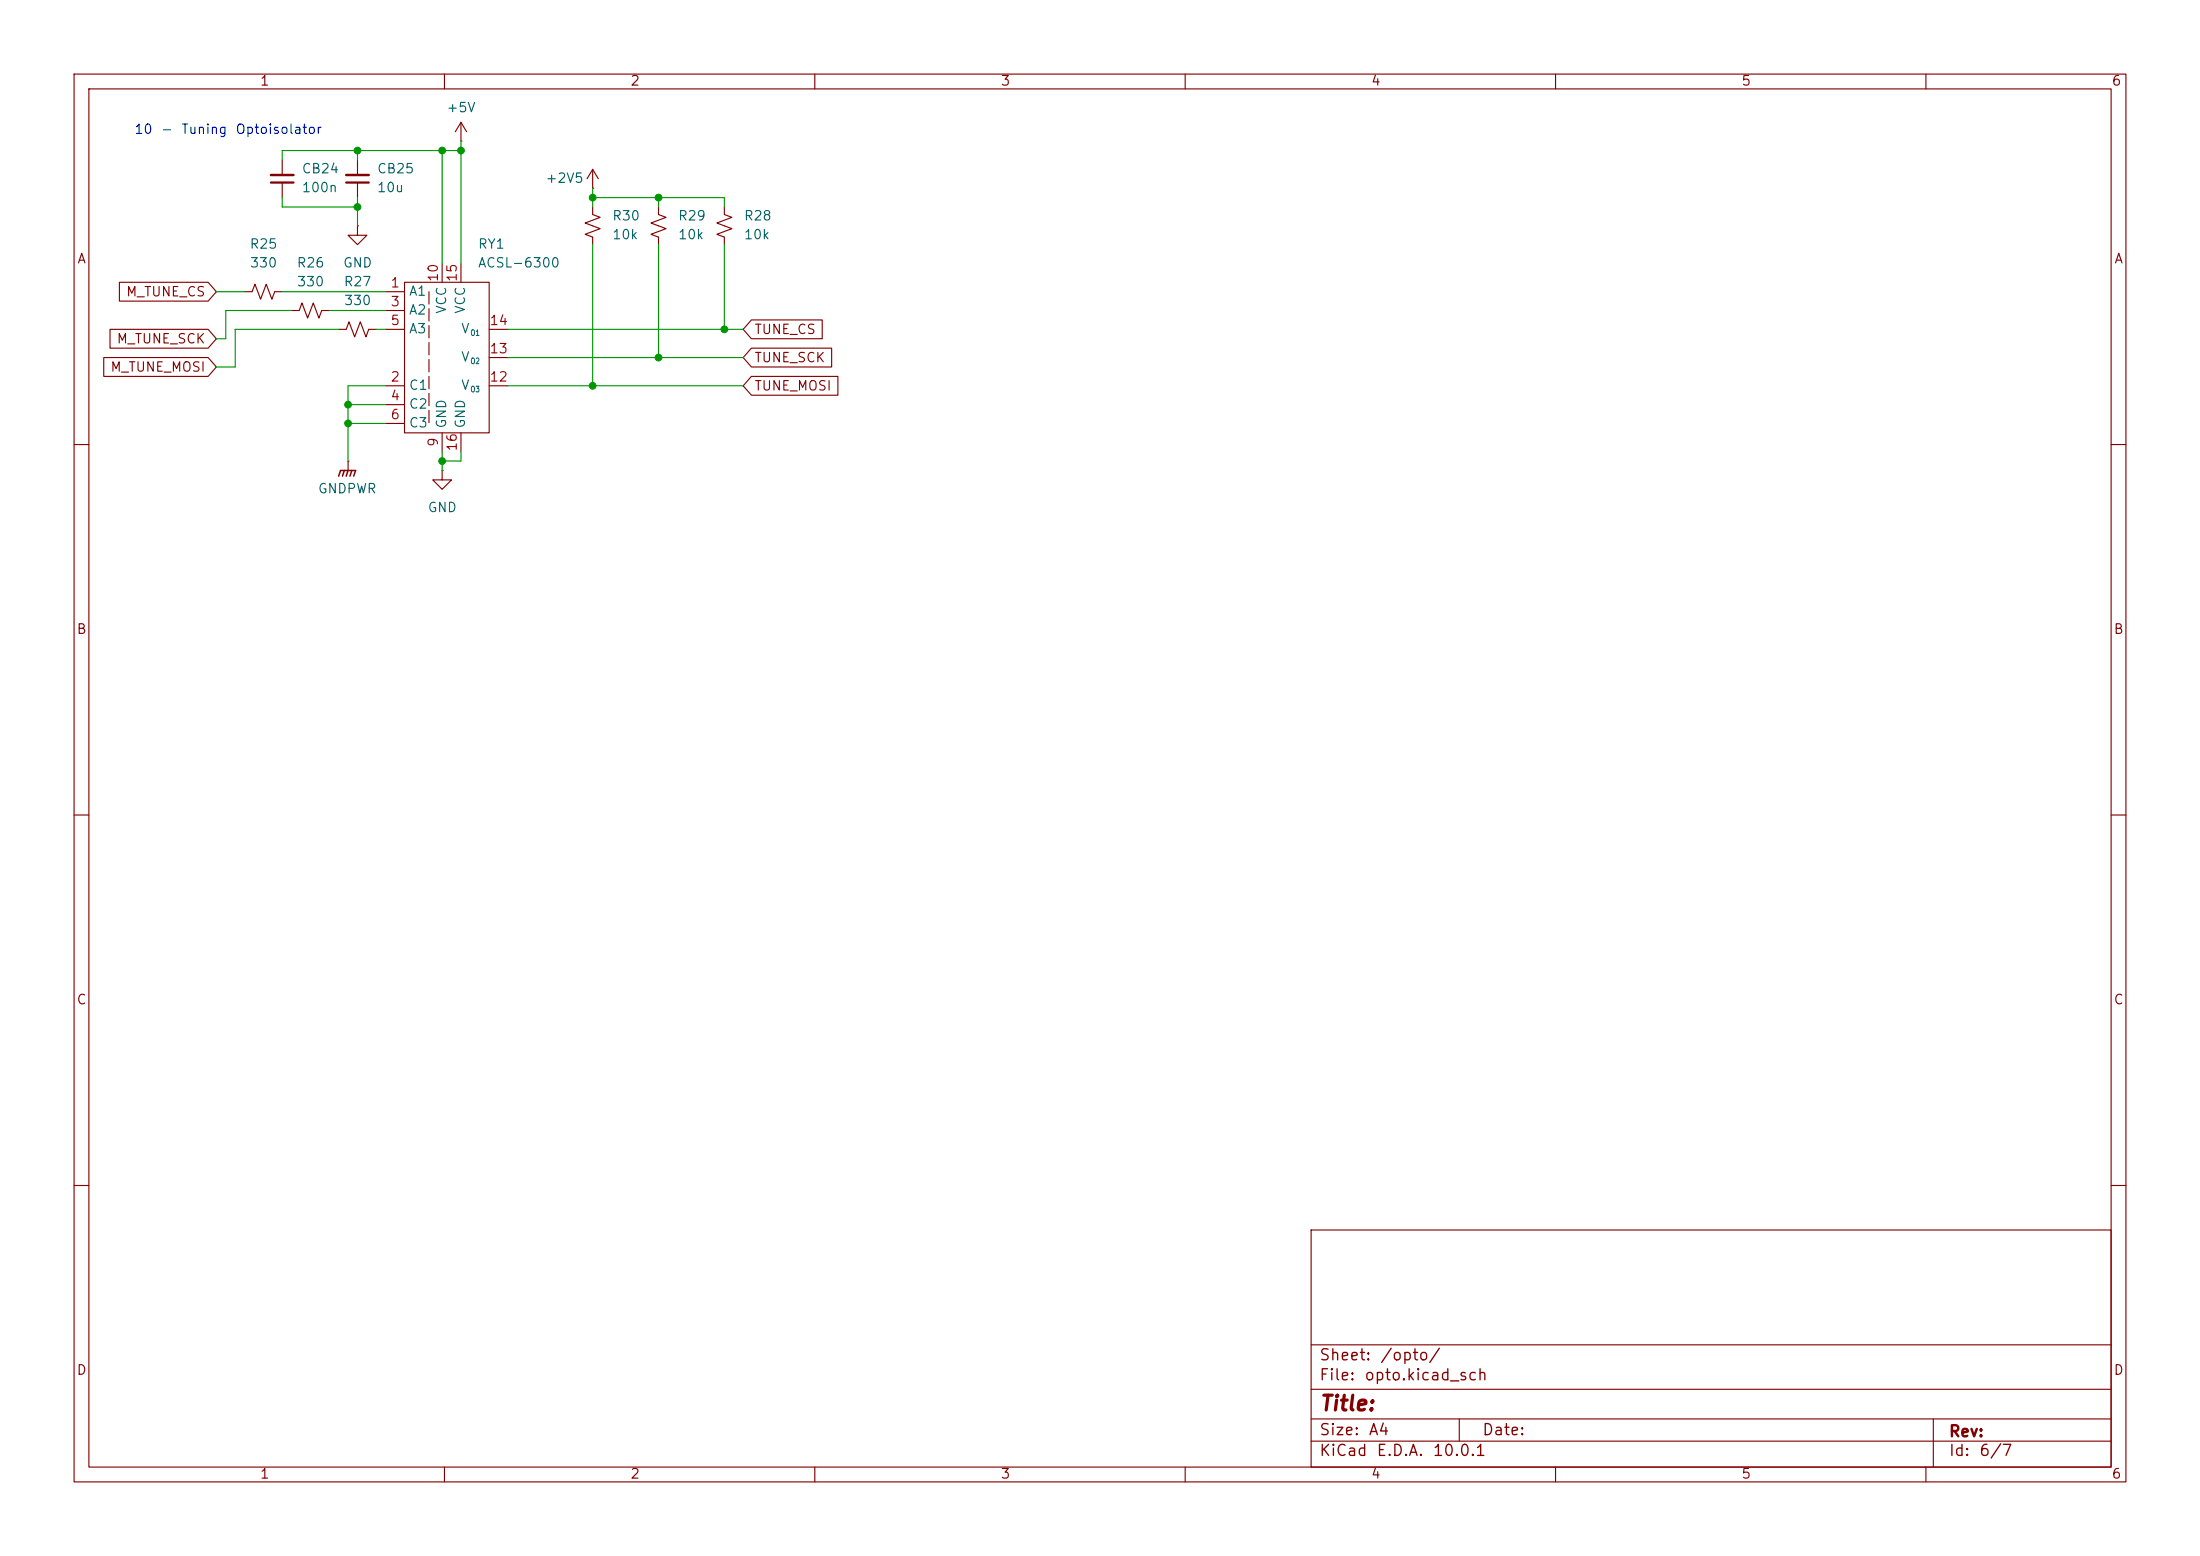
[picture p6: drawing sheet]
(kicad_sch
 (version 20260306)
 (generator "eeschema")
 (generator_version "10.0")
 (paper "A4")
 (lib_symbols
  (symbol "Device:C_Small"
   (pin_numbers (hide yes))
   (pin_names
    (offset 0.254) (hide yes)) (exclude_from_sim no) (in_bom yes) (on_board yes)
   (in_pos_files yes)
   (duplicate_pin_numbers_are_jumpers no)
   (property "Reference" "C" (at 0.254 1.778 0) (show_name no) (do_not_autoplace no) (effects (font (size 1.27 1.27)) (justify left)))
   (property "Value" "C_Small" (at 0.254 -2.032 0) (show_name no) (do_not_autoplace no) (effects (font (size 1.27 1.27)) (justify left)))
   (property "Footprint" "" (at 0 0 0) (show_name no) (do_not_autoplace no) (hide yes) (effects (font (size 1.27 1.27))))
   (property "Datasheet" "" (at 0 0 0) (show_name no) (do_not_autoplace no) (hide yes) (effects (font (size 1.27 1.27))))
   (property "Description" "Unpolarized capacitor, small symbol" (at 0 0 0) (show_name no) (do_not_autoplace no) (hide yes) (effects (font (size 1.27 1.27))))
   (symbol "C_Small_0_1"
    (polyline (pts (xy -1.524 0.508) (xy 1.524 0.508)) (stroke (width 0.3048) (type default)) (fill (type none)))
    (polyline (pts (xy -1.524 -0.508) (xy 1.524 -0.508)) (stroke (width 0.3302) (type default)) (fill (type none))))
   (symbol "C_Small_1_1"
    (pin passive line (at 0 2.54 270) (length 2.032) (name "" (effects (font (size 1.27 1.27)))) (number "1" (effects (font (size 1.27 1.27)))))
    (pin passive line (at 0 -2.54 90) (length 2.032) (name "" (effects (font (size 1.27 1.27)))) (number "2" (effects (font (size 1.27 1.27))))))
   (embedded_fonts no))
  (symbol "Device:R_Small_US"
   (pin_numbers (hide yes))
   (pin_names
    (offset 0.254) (hide yes)) (exclude_from_sim no) (in_bom yes) (on_board yes)
   (in_pos_files yes)
   (duplicate_pin_numbers_are_jumpers no)
   (property "Reference" "R" (at 0.762 0.508 0) (show_name no) (do_not_autoplace no) (effects (font (size 1.27 1.27)) (justify left)))
   (property "Value" "R_Small_US" (at 0.762 -1.016 0) (show_name no) (do_not_autoplace no) (effects (font (size 1.27 1.27)) (justify left)))
   (property "Footprint" "" (at 0 0 0) (show_name no) (do_not_autoplace no) (hide yes) (effects (font (size 1.27 1.27))))
   (property "Datasheet" "" (at 0 0 0) (show_name no) (do_not_autoplace no) (hide yes) (effects (font (size 1.27 1.27))))
   (property "Description" "Resistor, small US symbol" (at 0 0 0) (show_name no) (do_not_autoplace no) (hide yes) (effects (font (size 1.27 1.27))))
   (symbol "R_Small_US_1_1"
    (polyline (pts (xy 0 1.524) (xy 1.016 1.143) (xy 0 0.762) (xy -1.016 0.381) (xy 0 0)) (stroke (width 0) (type default)) (fill (type none)))
    (polyline (pts (xy 0 0) (xy 1.016 -0.381) (xy 0 -0.762) (xy -1.016 -1.143) (xy 0 -1.524)) (stroke (width 0) (type default)) (fill (type none)))
    (pin passive line (at 0 2.54 270) (length 1.016) (name "" (effects (font (size 1.27 1.27)))) (number "1" (effects (font (size 1.27 1.27)))))
    (pin passive line (at 0 -2.54 90) (length 1.016) (name "" (effects (font (size 1.27 1.27)))) (number "2" (effects (font (size 1.27 1.27))))))
   (embedded_fonts no))
  (symbol "power:+2V5"
   (power global)
   (pin_numbers (hide yes))
   (pin_names
    (offset 0) (hide yes)) (exclude_from_sim no) (in_bom yes) (on_board yes)
   (in_pos_files yes)
   (duplicate_pin_numbers_are_jumpers no)
   (property "Reference" "#PWR" (at 0 -3.81 0) (show_name no) (do_not_autoplace no) (hide yes) (effects (font (size 1.27 1.27))))
   (property "Value" "+2V5" (at 0 3.556 0) (show_name no) (do_not_autoplace no) (effects (font (size 1.27 1.27))))
   (property "Footprint" "" (at 0 0 0) (show_name no) (do_not_autoplace no) (hide yes) (effects (font (size 1.27 1.27))))
   (property "Datasheet" "" (at 0 0 0) (show_name no) (do_not_autoplace no) (hide yes) (effects (font (size 1.27 1.27))))
   (property "Description" "Power symbol creates a global label with name \"+2V5\"" (at 0 0 0) (show_name no) (do_not_autoplace no) (hide yes) (effects (font (size 1.27 1.27))))
   (symbol "+2V5_0_1"
    (polyline (pts (xy -0.762 1.27) (xy 0 2.54)) (stroke (width 0) (type default)) (fill (type none)))
    (polyline (pts (xy 0 2.54) (xy 0.762 1.27)) (stroke (width 0) (type default)) (fill (type none)))
    (polyline (pts (xy 0 0) (xy 0 2.54)) (stroke (width 0) (type default)) (fill (type none))))
   (symbol "+2V5_1_1"
    (pin power_in line (at 0 0 90) (length 0) (name "" (effects (font (size 1.27 1.27)))) (number "1" (effects (font (size 1.27 1.27))))))
   (embedded_fonts no))
  (symbol "power:+5V"
   (power global)
   (pin_numbers (hide yes))
   (pin_names
    (offset 0) (hide yes)) (exclude_from_sim no) (in_bom yes) (on_board yes)
   (in_pos_files yes)
   (duplicate_pin_numbers_are_jumpers no)
   (property "Reference" "#PWR" (at 0 -3.81 0) (show_name no) (do_not_autoplace no) (hide yes) (effects (font (size 1.27 1.27))))
   (property "Value" "+5V" (at 0 3.556 0) (show_name no) (do_not_autoplace no) (effects (font (size 1.27 1.27))))
   (property "Footprint" "" (at 0 0 0) (show_name no) (do_not_autoplace no) (hide yes) (effects (font (size 1.27 1.27))))
   (property "Datasheet" "" (at 0 0 0) (show_name no) (do_not_autoplace no) (hide yes) (effects (font (size 1.27 1.27))))
   (property "Description" "Power symbol creates a global label with name \"+5V\"" (at 0 0 0) (show_name no) (do_not_autoplace no) (hide yes) (effects (font (size 1.27 1.27))))
   (symbol "+5V_0_1"
    (polyline (pts (xy -0.762 1.27) (xy 0 2.54)) (stroke (width 0) (type default)) (fill (type none)))
    (polyline (pts (xy 0 2.54) (xy 0.762 1.27)) (stroke (width 0) (type default)) (fill (type none)))
    (polyline (pts (xy 0 0) (xy 0 2.54)) (stroke (width 0) (type default)) (fill (type none))))
   (symbol "+5V_1_1"
    (pin power_in line (at 0 0 90) (length 0) (name "" (effects (font (size 1.27 1.27)))) (number "1" (effects (font (size 1.27 1.27))))))
   (embedded_fonts no))
  (symbol "power:GND"
   (power global)
   (pin_numbers (hide yes))
   (pin_names
    (offset 0) (hide yes)) (exclude_from_sim no) (in_bom yes) (on_board yes)
   (in_pos_files yes)
   (duplicate_pin_numbers_are_jumpers no)
   (property "Reference" "#PWR" (at 0 -6.35 0) (show_name no) (do_not_autoplace no) (hide yes) (effects (font (size 1.27 1.27))))
   (property "Value" "GND" (at 0 -3.81 0) (show_name no) (do_not_autoplace no) (effects (font (size 1.27 1.27))))
   (property "Footprint" "" (at 0 0 0) (show_name no) (do_not_autoplace no) (hide yes) (effects (font (size 1.27 1.27))))
   (property "Datasheet" "" (at 0 0 0) (show_name no) (do_not_autoplace no) (hide yes) (effects (font (size 1.27 1.27))))
   (property "Description" "Power symbol creates a global label with name \"GND\" , ground" (at 0 0 0) (show_name no) (do_not_autoplace no) (hide yes) (effects (font (size 1.27 1.27))))
   (symbol "GND_0_1"
    (polyline (pts (xy 0 0) (xy 0 -1.27) (xy 1.27 -1.27) (xy 0 -2.54) (xy -1.27 -1.27) (xy 0 -1.27)) (stroke (width 0) (type default)) (fill (type none))))
   (symbol "GND_1_1"
    (pin power_in line (at 0 0 270) (length 0) (name "" (effects (font (size 1.27 1.27)))) (number "1" (effects (font (size 1.27 1.27))))))
   (embedded_fonts no))
  (symbol "power:GNDPWR"
   (power global)
   (pin_numbers (hide yes))
   (pin_names
    (offset 0) (hide yes)) (exclude_from_sim no) (in_bom yes) (on_board yes)
   (in_pos_files yes)
   (duplicate_pin_numbers_are_jumpers no)
   (property "Reference" "#PWR" (at 0 -5.08 0) (show_name no) (do_not_autoplace no) (hide yes) (effects (font (size 1.27 1.27))))
   (property "Value" "GNDPWR" (at 0 -3.302 0) (show_name no) (do_not_autoplace no) (effects (font (size 1.27 1.27))))
   (property "Footprint" "" (at 0 -1.27 0) (show_name no) (do_not_autoplace no) (hide yes) (effects (font (size 1.27 1.27))))
   (property "Datasheet" "" (at 0 -1.27 0) (show_name no) (do_not_autoplace no) (hide yes) (effects (font (size 1.27 1.27))))
   (property "Description" "Power symbol creates a global label with name \"GNDPWR\" , global ground" (at 0 0 0) (show_name no) (do_not_autoplace no) (hide yes) (effects (font (size 1.27 1.27))))
   (symbol "GNDPWR_0_1"
    (polyline (pts (xy -1.016 -1.27) (xy -1.27 -2.032) (xy -1.27 -2.032)) (stroke (width 0.2032) (type default)) (fill (type none)))
    (polyline (pts (xy -0.508 -1.27) (xy -0.762 -2.032) (xy -0.762 -2.032)) (stroke (width 0.2032) (type default)) (fill (type none)))
    (polyline (pts (xy 0 -1.27) (xy 0 0)) (stroke (width 0) (type default)) (fill (type none)))
    (polyline (pts (xy 0 -1.27) (xy -0.254 -2.032) (xy -0.254 -2.032)) (stroke (width 0.2032) (type default)) (fill (type none)))
    (polyline (pts (xy 0.508 -1.27) (xy 0.254 -2.032) (xy 0.254 -2.032)) (stroke (width 0.2032) (type default)) (fill (type none)))
    (polyline (pts (xy 1.016 -1.27) (xy -1.016 -1.27) (xy -1.016 -1.27)) (stroke (width 0.2032) (type default)) (fill (type none)))
    (polyline (pts (xy 1.016 -1.27) (xy 0.762 -2.032) (xy 0.762 -2.032) (xy 0.762 -2.032)) (stroke (width 0.2032) (type default)) (fill (type none))))
   (symbol "GNDPWR_1_1"
    (pin power_in line (at 0 0 270) (length 0) (name "" (effects (font (size 1.27 1.27)))) (number "1" (effects (font (size 1.27 1.27))))))
   (embedded_fonts no))
  (symbol "ppm-clone:ACSL-6300" (exclude_from_sim no) (in_bom yes) (on_board yes)
   (in_pos_files yes)
   (duplicate_pin_numbers_are_jumpers no)
   (property "Reference" "U" (at 6.604 11.43 0) (show_name no) (do_not_autoplace no) (effects (font (size 1.27 1.27))))
   (property "Value" "ACSL-6300" (at 10.668 -11.684 0) (show_name no) (do_not_autoplace no) (effects (font (size 1.27 1.27))))
   (property "Footprint" "Package_SO:SO-16_3.9x9.9mm_P1.27mm" (at 0 0 0) (show_name no) (do_not_autoplace no) (hide yes) (effects (font (size 1.27 1.27))))
   (property "Datasheet" "https://docs.broadcom.com/doc/AV02-0235EN" (at 0 0 0) (show_name no) (do_not_autoplace no) (hide yes) (effects (font (size 1.27 1.27))))
   (property "Description" "Multi-Channel and Bi-Directional, 15 MBd  Digital Logic Gate Optocoupler" (at 0 0 0) (show_name no) (do_not_autoplace no) (hide yes) (effects (font (size 1.27 1.27))))
   (symbol "ACSL-6300_0_1"
    (rectangle (start -3.81 10.16) (end 7.62 -10.16) (stroke (width 0) (type default)) (fill (type none)))
    (polyline (pts (xy -0.508 8.89) (xy -0.508 -8.89)) (stroke (width 0) (type dash)) (fill (type none))))
   (symbol "ACSL-6300_1_1"
    (pin bidirectional line (at -6.35 8.89 0) (length 2.54) (name "A1" (effects (font (size 1.27 1.27)))) (number "1" (effects (font (size 1.27 1.27)))))
    (pin input line (at -6.35 -3.81 0) (length 2.54) (name "C1" (effects (font (size 1.27 1.27)))) (number "2" (effects (font (size 1.27 1.27)))))
    (pin bidirectional line (at -6.35 6.35 0) (length 2.54) (name "A2" (effects (font (size 1.27 1.27)))) (number "3" (effects (font (size 1.27 1.27)))))
    (pin input line (at -6.35 -6.35 0) (length 2.54) (name "C2" (effects (font (size 1.27 1.27)))) (number "4" (effects (font (size 1.27 1.27)))))
    (pin bidirectional line (at -6.35 3.81 0) (length 2.54) (name "A3" (effects (font (size 1.27 1.27)))) (number "5" (effects (font (size 1.27 1.27)))))
    (pin input line (at -6.35 -8.89 0) (length 2.54) (name "C3" (effects (font (size 1.27 1.27)))) (number "6" (effects (font (size 1.27 1.27)))))
    (pin power_in line (at 1.27 -12.7 90) (length 2.54) (name "GND" (effects (font (size 1.27 1.27)))) (number "9" (effects (font (size 1.27 1.27)))))
    (pin power_in line (at 1.27 12.7 270) (length 2.54) (name "VCC" (effects (font (size 1.27 1.27)))) (number "10" (effects (font (size 1.27 1.27)))))
    (pin bidirectional line (at 10.16 -3.81 180) (length 2.54) (name "V_{O3}" (effects (font (size 1.27 1.27)))) (number "12" (effects (font (size 1.27 1.27)))))
    (pin bidirectional line (at 10.16 0 180) (length 2.54) (name "V_{O2}" (effects (font (size 1.27 1.27)))) (number "13" (effects (font (size 1.27 1.27)))))
    (pin bidirectional line (at 10.16 3.81 180) (length 2.54) (name "V_{O1}" (effects (font (size 1.27 1.27)))) (number "14" (effects (font (size 1.27 1.27)))))
    (pin power_in line (at 3.81 12.7 270) (length 2.54) (name "VCC" (effects (font (size 1.27 1.27)))) (number "15" (effects (font (size 1.27 1.27)))))
    (pin power_in line (at 3.81 -12.7 90) (length 2.54) (name "GND" (effects (font (size 1.27 1.27)))) (number "16" (effects (font (size 1.27 1.27))))))
   (embedded_fonts no)))
 (text "10 - Tuning Optoisolator"
  (exclude_from_sim no)
  (at 30.48 17.78 0)
  (effects (font (size 1.27 1.27))))
 (junction
  (at 59.69 62.23)
  (diameter 0)
  (color 0 0 0 0))
 (junction
  (at 59.69 20.32)
  (diameter 0)
  (color 0 0 0 0))
 (junction
  (at 88.9 48.26)
  (diameter 0)
  (color 0 0 0 0))
 (junction
  (at 48.26 20.32)
  (diameter 0)
  (color 0 0 0 0))
 (junction
  (at 80.01 52.07)
  (diameter 0)
  (color 0 0 0 0))
 (junction
  (at 46.99 57.15)
  (diameter 0)
  (color 0 0 0 0))
 (junction
  (at 88.9 26.67)
  (diameter 0)
  (color 0 0 0 0))
 (junction
  (at 46.99 54.61)
  (diameter 0)
  (color 0 0 0 0))
 (junction
  (at 80.01 26.67)
  (diameter 0)
  (color 0 0 0 0))
 (junction
  (at 62.23 20.32)
  (diameter 0)
  (color 0 0 0 0))
 (junction
  (at 48.26 27.94)
  (diameter 0)
  (color 0 0 0 0))
 (junction
  (at 97.79 44.45)
  (diameter 0)
  (color 0 0 0 0))
 (wire
  (pts (xy 29.21 45.72) (xy 30.48 45.72))
  (stroke (width 0) (type default)))
 (wire
  (pts (xy 29.21 49.53) (xy 31.75 49.53))
  (stroke (width 0) (type default)))
 (wire
  (pts (xy 59.69 62.23) (xy 59.69 63.5))
  (stroke (width 0) (type default)))
 (wire
  (pts (xy 48.26 26.67) (xy 48.26 27.94))
  (stroke (width 0) (type default)))
 (wire
  (pts (xy 46.99 57.15) (xy 52.07 57.15))
  (stroke (width 0) (type default)))
 (wire
  (pts (xy 38.1 26.67) (xy 38.1 27.94))
  (stroke (width 0) (type default)))
 (wire
  (pts (xy 62.23 62.23) (xy 59.69 62.23))
  (stroke (width 0) (type default)))
 (wire
  (pts (xy 80.01 52.07) (xy 100.33 52.07))
  (stroke (width 0) (type default)))
 (wire
  (pts (xy 97.79 44.45) (xy 97.79 33.02))
  (stroke (width 0) (type default)))
 (wire
  (pts (xy 62.23 35.56) (xy 62.23 20.32))
  (stroke (width 0) (type default)))
 (wire
  (pts (xy 88.9 48.26) (xy 68.58 48.26))
  (stroke (width 0) (type default)))
 (wire
  (pts (xy 80.01 33.02) (xy 80.01 52.07))
  (stroke (width 0) (type default)))
 (wire
  (pts (xy 80.01 26.67) (xy 80.01 27.94))
  (stroke (width 0) (type default)))
 (wire
  (pts (xy 88.9 26.67) (xy 80.01 26.67))
  (stroke (width 0) (type default)))
 (wire
  (pts (xy 48.26 20.32) (xy 48.26 21.59))
  (stroke (width 0) (type default)))
 (wire
  (pts (xy 44.45 41.91) (xy 52.07 41.91))
  (stroke (width 0) (type default)))
 (wire
  (pts (xy 46.99 62.23) (xy 46.99 57.15))
  (stroke (width 0) (type default)))
 (wire
  (pts (xy 97.79 27.94) (xy 97.79 26.67))
  (stroke (width 0) (type default)))
 (wire
  (pts (xy 48.26 20.32) (xy 59.69 20.32))
  (stroke (width 0) (type default)))
 (wire
  (pts (xy 68.58 44.45) (xy 97.79 44.45))
  (stroke (width 0) (type default)))
 (wire
  (pts (xy 62.23 20.32) (xy 62.23 19.05))
  (stroke (width 0) (type default)))
 (wire
  (pts (xy 48.26 27.94) (xy 48.26 30.48))
  (stroke (width 0) (type default)))
 (wire
  (pts (xy 46.99 54.61) (xy 46.99 52.07))
  (stroke (width 0) (type default)))
 (wire
  (pts (xy 100.33 48.26) (xy 88.9 48.26))
  (stroke (width 0) (type default)))
 (wire
  (pts (xy 59.69 60.96) (xy 59.69 62.23))
  (stroke (width 0) (type default)))
 (wire
  (pts (xy 97.79 44.45) (xy 100.33 44.45))
  (stroke (width 0) (type default)))
 (wire
  (pts (xy 68.58 52.07) (xy 80.01 52.07))
  (stroke (width 0) (type default)))
 (wire
  (pts (xy 46.99 52.07) (xy 52.07 52.07))
  (stroke (width 0) (type default)))
 (wire
  (pts (xy 29.21 39.37) (xy 33.02 39.37))
  (stroke (width 0) (type default)))
 (wire
  (pts (xy 31.75 49.53) (xy 31.75 44.45))
  (stroke (width 0) (type default)))
 (wire
  (pts (xy 38.1 21.59) (xy 38.1 20.32))
  (stroke (width 0) (type default)))
 (wire
  (pts (xy 59.69 20.32) (xy 59.69 35.56))
  (stroke (width 0) (type default)))
 (wire
  (pts (xy 30.48 41.91) (xy 39.37 41.91))
  (stroke (width 0) (type default)))
 (wire
  (pts (xy 80.01 26.67) (xy 80.01 25.4))
  (stroke (width 0) (type default)))
 (wire
  (pts (xy 48.26 27.94) (xy 38.1 27.94))
  (stroke (width 0) (type default)))
 (wire
  (pts (xy 46.99 54.61) (xy 52.07 54.61))
  (stroke (width 0) (type default)))
 (wire
  (pts (xy 59.69 20.32) (xy 62.23 20.32))
  (stroke (width 0) (type default)))
 (wire
  (pts (xy 88.9 48.26) (xy 88.9 33.02))
  (stroke (width 0) (type default)))
 (wire
  (pts (xy 46.99 57.15) (xy 46.99 54.61))
  (stroke (width 0) (type default)))
 (wire
  (pts (xy 38.1 20.32) (xy 48.26 20.32))
  (stroke (width 0) (type default)))
 (wire
  (pts (xy 88.9 26.67) (xy 88.9 27.94))
  (stroke (width 0) (type default)))
 (wire
  (pts (xy 38.1 39.37) (xy 52.07 39.37))
  (stroke (width 0) (type default)))
 (wire
  (pts (xy 30.48 45.72) (xy 30.48 41.91))
  (stroke (width 0) (type default)))
 (wire
  (pts (xy 31.75 44.45) (xy 45.72 44.45))
  (stroke (width 0) (type default)))
 (wire
  (pts (xy 62.23 60.96) (xy 62.23 62.23))
  (stroke (width 0) (type default)))
 (wire
  (pts (xy 50.8 44.45) (xy 52.07 44.45))
  (stroke (width 0) (type default)))
 (wire
  (pts (xy 97.79 26.67) (xy 88.9 26.67))
  (stroke (width 0) (type default)))
 (global_label "M_TUNE_SCK"
  (shape input)
  (at 29.21 45.72 180)
  (fields_autoplaced yes)
  (effects (font (size 1.27 1.27)) (justify right))
  (property "Intersheetrefs" "${INTERSHEET_REFS}" (at 14.3111 45.72 0) (hide yes) (show_name no) (do_not_autoplace no) (effects (font (size 1.27 1.27)) (justify right))))
 (global_label "TUNE_CS"
  (shape input)
  (at 100.33 44.45 0)
  (fields_autoplaced yes)
  (effects (font (size 1.27 1.27)) (justify left))
  (property "Intersheetrefs" "${INTERSHEET_REFS}" (at 111.5399 44.45 0) (hide yes) (show_name no) (do_not_autoplace no) (effects (font (size 1.27 1.27)) (justify left))))
 (global_label "M_TUNE_CS"
  (shape input)
  (at 29.21 39.37 180)
  (fields_autoplaced yes)
  (effects (font (size 1.27 1.27)) (justify right))
  (property "Intersheetrefs" "${INTERSHEET_REFS}" (at 15.5811 39.37 0) (hide yes) (show_name no) (do_not_autoplace no) (effects (font (size 1.27 1.27)) (justify right))))
 (global_label "M_TUNE_MOSI"
  (shape input)
  (at 29.21 49.53 180)
  (fields_autoplaced yes)
  (effects (font (size 1.27 1.27)) (justify right))
  (property "Intersheetrefs" "${INTERSHEET_REFS}" (at 13.4644 49.53 0) (hide yes) (show_name no) (do_not_autoplace no) (effects (font (size 1.27 1.27)) (justify right))))
 (global_label "TUNE_SCK"
  (shape input)
  (at 100.33 48.26 0)
  (fields_autoplaced yes)
  (effects (font (size 1.27 1.27)) (justify left))
  (property "Intersheetrefs" "${INTERSHEET_REFS}" (at 112.8099 48.26 0) (hide yes) (show_name no) (do_not_autoplace no) (effects (font (size 1.27 1.27)) (justify left))))
 (global_label "TUNE_MOSI"
  (shape input)
  (at 100.33 52.07 0)
  (fields_autoplaced yes)
  (effects (font (size 1.27 1.27)) (justify left))
  (property "Intersheetrefs" "${INTERSHEET_REFS}" (at 113.6566 52.07 0) (hide yes) (show_name no) (do_not_autoplace no) (effects (font (size 1.27 1.27)) (justify left))))
 (symbol
  (lib_id "Device:R_Small_US")
  (at 97.79 30.48 0)
  (unit 1)
  (body_style 1)
  (exclude_from_sim no)
  (in_bom yes)
  (on_board yes)
  (in_pos_files yes)
  (dnp no)
  (fields_autoplaced yes)
  (property "Reference" "R28" (at 100.33 29.2099 0) (show_name no) (do_not_autoplace no) (effects (font (size 1.27 1.27)) (justify left)))
  (property "Value" "10k" (at 100.33 31.7499 0) (show_name no) (do_not_autoplace no) (effects (font (size 1.27 1.27)) (justify left)))
  (property "Footprint" "Resistor_SMD:R_0603_1608Metric_Pad0.98x0.95mm_HandSolder" (at 97.79 30.48 0) (hide yes) (show_name no) (do_not_autoplace no) (effects (font (size 1.27 1.27))))
  (property "Datasheet" "" (at 97.79 30.48 0) (hide yes) (show_name no) (do_not_autoplace no) (effects (font (size 1.27 1.27))))
  (property "Description" "Resistor, small US symbol" (at 97.79 30.48 0) (hide yes) (show_name no) (do_not_autoplace no) (effects (font (size 1.27 1.27))))
  (pin "1")
  (pin "2"))
 (symbol
  (lib_id "Device:C_Small")
  (at 38.1 24.13 180)
  (unit 1)
  (body_style 1)
  (exclude_from_sim no)
  (in_bom yes)
  (on_board yes)
  (in_pos_files yes)
  (dnp no)
  (fields_autoplaced yes)
  (property "Reference" "CB24" (at 40.64 22.8535 0) (show_name no) (do_not_autoplace no) (effects (font (size 1.27 1.27)) (justify right)))
  (property "Value" "100n" (at 40.64 25.3935 0) (show_name no) (do_not_autoplace no) (effects (font (size 1.27 1.27)) (justify right)))
  (property "Footprint" "Capacitor_SMD:C_0603_1608Metric_Pad1.08x0.95mm_HandSolder" (at 38.1 24.13 0) (hide yes) (show_name no) (do_not_autoplace no) (effects (font (size 1.27 1.27))))
  (property "Datasheet" "" (at 38.1 24.13 0) (hide yes) (show_name no) (do_not_autoplace no) (effects (font (size 1.27 1.27))))
  (property "Description" "Unpolarized capacitor, small symbol" (at 38.1 24.13 0) (hide yes) (show_name no) (do_not_autoplace no) (effects (font (size 1.27 1.27))))
  (pin "2")
  (pin "1"))
 (symbol
  (lib_id "Device:R_Small_US")
  (at 80.01 30.48 0)
  (unit 1)
  (body_style 1)
  (exclude_from_sim no)
  (in_bom yes)
  (on_board yes)
  (in_pos_files yes)
  (dnp no)
  (fields_autoplaced yes)
  (property "Reference" "R30" (at 82.55 29.2099 0) (show_name no) (do_not_autoplace no) (effects (font (size 1.27 1.27)) (justify left)))
  (property "Value" "10k" (at 82.55 31.7499 0) (show_name no) (do_not_autoplace no) (effects (font (size 1.27 1.27)) (justify left)))
  (property "Footprint" "Resistor_SMD:R_0603_1608Metric_Pad0.98x0.95mm_HandSolder" (at 80.01 30.48 0) (hide yes) (show_name no) (do_not_autoplace no) (effects (font (size 1.27 1.27))))
  (property "Datasheet" "" (at 80.01 30.48 0) (hide yes) (show_name no) (do_not_autoplace no) (effects (font (size 1.27 1.27))))
  (property "Description" "Resistor, small US symbol" (at 80.01 30.48 0) (hide yes) (show_name no) (do_not_autoplace no) (effects (font (size 1.27 1.27))))
  (pin "1")
  (pin "2"))
 (symbol
  (lib_id "Device:C_Small")
  (at 48.26 24.13 180)
  (unit 1)
  (body_style 1)
  (exclude_from_sim no)
  (in_bom yes)
  (on_board yes)
  (in_pos_files yes)
  (dnp no)
  (fields_autoplaced yes)
  (property "Reference" "CB25" (at 50.8 22.8535 0) (show_name no) (do_not_autoplace no) (effects (font (size 1.27 1.27)) (justify right)))
  (property "Value" "10u" (at 50.8 25.3935 0) (show_name no) (do_not_autoplace no) (effects (font (size 1.27 1.27)) (justify right)))
  (property "Footprint" "Capacitor_SMD:C_0603_1608Metric_Pad1.08x0.95mm_HandSolder" (at 48.26 24.13 0) (hide yes) (show_name no) (do_not_autoplace no) (effects (font (size 1.27 1.27))))
  (property "Datasheet" "" (at 48.26 24.13 0) (hide yes) (show_name no) (do_not_autoplace no) (effects (font (size 1.27 1.27))))
  (property "Description" "Unpolarized capacitor, small symbol" (at 48.26 24.13 0) (hide yes) (show_name no) (do_not_autoplace no) (effects (font (size 1.27 1.27))))
  (pin "2")
  (pin "1"))
 (symbol
  (lib_id "Device:R_Small_US")
  (at 41.91 41.91 270)
  (unit 1)
  (body_style 1)
  (exclude_from_sim no)
  (in_bom yes)
  (on_board yes)
  (in_pos_files yes)
  (dnp no)
  (fields_autoplaced yes)
  (property "Reference" "R26" (at 41.91 35.56 90) (show_name no) (do_not_autoplace no) (effects (font (size 1.27 1.27))))
  (property "Value" "330" (at 41.91 38.1 90) (show_name no) (do_not_autoplace no) (effects (font (size 1.27 1.27))))
  (property "Footprint" "Resistor_SMD:R_0603_1608Metric_Pad0.98x0.95mm_HandSolder" (at 41.91 41.91 0) (hide yes) (show_name no) (do_not_autoplace no) (effects (font (size 1.27 1.27))))
  (property "Datasheet" "" (at 41.91 41.91 0) (hide yes) (show_name no) (do_not_autoplace no) (effects (font (size 1.27 1.27))))
  (property "Description" "Resistor, small US symbol" (at 41.91 41.91 0) (hide yes) (show_name no) (do_not_autoplace no) (effects (font (size 1.27 1.27))))
  (pin "1")
  (pin "2"))
 (symbol
  (lib_id "Device:R_Small_US")
  (at 35.56 39.37 270)
  (unit 1)
  (body_style 1)
  (exclude_from_sim no)
  (in_bom yes)
  (on_board yes)
  (in_pos_files yes)
  (dnp no)
  (fields_autoplaced yes)
  (property "Reference" "R25" (at 35.56 33.02 90) (show_name no) (do_not_autoplace no) (effects (font (size 1.27 1.27))))
  (property "Value" "330" (at 35.56 35.56 90) (show_name no) (do_not_autoplace no) (effects (font (size 1.27 1.27))))
  (property "Footprint" "Resistor_SMD:R_0603_1608Metric_Pad0.98x0.95mm_HandSolder" (at 35.56 39.37 0) (hide yes) (show_name no) (do_not_autoplace no) (effects (font (size 1.27 1.27))))
  (property "Datasheet" "" (at 35.56 39.37 0) (hide yes) (show_name no) (do_not_autoplace no) (effects (font (size 1.27 1.27))))
  (property "Description" "Resistor, small US symbol" (at 35.56 39.37 0) (hide yes) (show_name no) (do_not_autoplace no) (effects (font (size 1.27 1.27))))
  (pin "1")
  (pin "2"))
 (symbol
  (lib_id "Device:R_Small_US")
  (at 48.26 44.45 270)
  (unit 1)
  (body_style 1)
  (exclude_from_sim no)
  (in_bom yes)
  (on_board yes)
  (in_pos_files yes)
  (dnp no)
  (fields_autoplaced yes)
  (property "Reference" "R27" (at 48.26 38.1 90) (show_name no) (do_not_autoplace no) (effects (font (size 1.27 1.27))))
  (property "Value" "330" (at 48.26 40.64 90) (show_name no) (do_not_autoplace no) (effects (font (size 1.27 1.27))))
  (property "Footprint" "Resistor_SMD:R_0603_1608Metric_Pad0.98x0.95mm_HandSolder" (at 48.26 44.45 0) (hide yes) (show_name no) (do_not_autoplace no) (effects (font (size 1.27 1.27))))
  (property "Datasheet" "" (at 48.26 44.45 0) (hide yes) (show_name no) (do_not_autoplace no) (effects (font (size 1.27 1.27))))
  (property "Description" "Resistor, small US symbol" (at 48.26 44.45 0) (hide yes) (show_name no) (do_not_autoplace no) (effects (font (size 1.27 1.27))))
  (pin "1")
  (pin "2"))
 (symbol
  (lib_id "Device:R_Small_US")
  (at 88.9 30.48 0)
  (unit 1)
  (body_style 1)
  (exclude_from_sim no)
  (in_bom yes)
  (on_board yes)
  (in_pos_files yes)
  (dnp no)
  (fields_autoplaced yes)
  (property "Reference" "R29" (at 91.44 29.2099 0) (show_name no) (do_not_autoplace no) (effects (font (size 1.27 1.27)) (justify left)))
  (property "Value" "10k" (at 91.44 31.7499 0) (show_name no) (do_not_autoplace no) (effects (font (size 1.27 1.27)) (justify left)))
  (property "Footprint" "Resistor_SMD:R_0603_1608Metric_Pad0.98x0.95mm_HandSolder" (at 88.9 30.48 0) (hide yes) (show_name no) (do_not_autoplace no) (effects (font (size 1.27 1.27))))
  (property "Datasheet" "" (at 88.9 30.48 0) (hide yes) (show_name no) (do_not_autoplace no) (effects (font (size 1.27 1.27))))
  (property "Description" "Resistor, small US symbol" (at 88.9 30.48 0) (hide yes) (show_name no) (do_not_autoplace no) (effects (font (size 1.27 1.27))))
  (pin "1")
  (pin "2"))
 (symbol
  (lib_id "power:+2V5")
  (at 80.01 25.4 0)
  (unit 1)
  (body_style 1)
  (exclude_from_sim no)
  (in_bom yes)
  (on_board yes)
  (in_pos_files yes)
  (dnp no)
  (property "Reference" "#PWR0108" (at 80.01 29.21 0) (hide yes) (show_name no) (do_not_autoplace no) (effects (font (size 1.27 1.27))))
  (property "Value" "+2V5" (at 76.2 24.13 0) (show_name no) (do_not_autoplace no) (effects (font (size 1.27 1.27))))
  (property "Footprint" "" (at 80.01 25.4 0) (hide yes) (show_name no) (do_not_autoplace no) (effects (font (size 1.27 1.27))))
  (property "Datasheet" "" (at 80.01 25.4 0) (hide yes) (show_name no) (do_not_autoplace no) (effects (font (size 1.27 1.27))))
  (property "Description" "Power symbol creates a global label with name \"+2V5\"" (at 80.01 25.4 0) (hide yes) (show_name no) (do_not_autoplace no) (effects (font (size 1.27 1.27))))
  (pin "1"))
 (symbol
  (lib_id "ppm-clone:ACSL-6300")
  (at 58.42 48.26 0)
  (unit 1)
  (body_style 1)
  (exclude_from_sim no)
  (in_bom yes)
  (on_board yes)
  (in_pos_files yes)
  (dnp no)
  (fields_autoplaced yes)
  (property "Reference" "RY1" (at 64.4241 33.02 0) (show_name no) (do_not_autoplace no) (effects (font (size 1.27 1.27)) (justify left)))
  (property "Value" "ACSL-6300" (at 64.4241 35.56 0) (show_name no) (do_not_autoplace no) (effects (font (size 1.27 1.27)) (justify left)))
  (property "Footprint" "Package_SO:SO-16_3.9x9.9mm_P1.27mm" (at 58.42 48.26 0) (hide yes) (show_name no) (do_not_autoplace no) (effects (font (size 1.27 1.27))))
  (property "Datasheet" "https://docs.broadcom.com/doc/AV02-0235EN" (at 58.42 48.26 0) (hide yes) (show_name no) (do_not_autoplace no) (effects (font (size 1.27 1.27))))
  (property "Description" "Multi-Channel and Bi-Directional, 15 MBd  Digital Logic Gate Optocoupler" (at 58.42 48.26 0) (hide yes) (show_name no) (do_not_autoplace no) (effects (font (size 1.27 1.27))))
  (pin "6")
  (pin "4")
  (pin "12")
  (pin "10")
  (pin "5")
  (pin "2")
  (pin "13")
  (pin "16")
  (pin "1")
  (pin "14")
  (pin "15")
  (pin "3")
  (pin "9"))
 (symbol
  (lib_id "power:GND")
  (at 59.69 63.5 0)
  (unit 1)
  (body_style 1)
  (exclude_from_sim no)
  (in_bom yes)
  (on_board yes)
  (in_pos_files yes)
  (dnp no)
  (fields_autoplaced yes)
  (property "Reference" "#PWR0105" (at 59.69 69.85 0) (hide yes) (show_name no) (do_not_autoplace no) (effects (font (size 1.27 1.27))))
  (property "Value" "GND" (at 59.69 68.58 0) (show_name no) (do_not_autoplace no) (effects (font (size 1.27 1.27))))
  (property "Footprint" "" (at 59.69 63.5 0) (hide yes) (show_name no) (do_not_autoplace no) (effects (font (size 1.27 1.27))))
  (property "Datasheet" "" (at 59.69 63.5 0) (hide yes) (show_name no) (do_not_autoplace no) (effects (font (size 1.27 1.27))))
  (property "Description" "Power symbol creates a global label with name \"GND\" , ground" (at 59.69 63.5 0) (hide yes) (show_name no) (do_not_autoplace no) (effects (font (size 1.27 1.27))))
  (pin "1"))
 (symbol
  (lib_id "power:+5V")
  (at 62.23 19.05 0)
  (unit 1)
  (body_style 1)
  (exclude_from_sim no)
  (in_bom yes)
  (on_board yes)
  (in_pos_files yes)
  (dnp no)
  (fields_autoplaced yes)
  (property "Reference" "#PWR0107" (at 62.23 22.86 0) (hide yes) (show_name no) (do_not_autoplace no) (effects (font (size 1.27 1.27))))
  (property "Value" "+5V" (at 62.23 14.605 0) (show_name no) (do_not_autoplace no) (effects (font (size 1.27 1.27))))
  (property "Footprint" "" (at 62.23 19.05 0) (hide yes) (show_name no) (do_not_autoplace no) (effects (font (size 1.27 1.27))))
  (property "Datasheet" "" (at 62.23 19.05 0) (hide yes) (show_name no) (do_not_autoplace no) (effects (font (size 1.27 1.27))))
  (property "Description" "Power symbol creates a global label with name \"+5V\"" (at 62.23 19.05 0) (hide yes) (show_name no) (do_not_autoplace no) (effects (font (size 1.27 1.27))))
  (pin "1"))
 (symbol
  (lib_id "power:GNDPWR")
  (at 46.99 62.23 0)
  (unit 1)
  (body_style 1)
  (exclude_from_sim no)
  (in_bom yes)
  (on_board yes)
  (in_pos_files yes)
  (dnp no)
  (fields_autoplaced yes)
  (property "Reference" "#PWR0104" (at 46.99 67.31 0) (hide yes) (show_name no) (do_not_autoplace no) (effects (font (size 1.27 1.27))))
  (property "Value" "GNDPWR" (at 46.863 66.04 0) (show_name no) (do_not_autoplace no) (effects (font (size 1.27 1.27))))
  (property "Footprint" "" (at 46.99 63.5 0) (hide yes) (show_name no) (do_not_autoplace no) (effects (font (size 1.27 1.27))))
  (property "Datasheet" "" (at 46.99 63.5 0) (hide yes) (show_name no) (do_not_autoplace no) (effects (font (size 1.27 1.27))))
  (property "Description" "Power symbol creates a global label with name \"GNDPWR\" , global ground" (at 46.99 62.23 0) (hide yes) (show_name no) (do_not_autoplace no) (effects (font (size 1.27 1.27))))
  (pin "1"))
 (symbol
  (lib_id "power:GND")
  (at 48.26 30.48 0)
  (unit 1)
  (body_style 1)
  (exclude_from_sim no)
  (in_bom yes)
  (on_board yes)
  (in_pos_files yes)
  (dnp no)
  (fields_autoplaced yes)
  (property "Reference" "#PWR0106" (at 48.26 36.83 0) (hide yes) (show_name no) (do_not_autoplace no) (effects (font (size 1.27 1.27))))
  (property "Value" "GND" (at 48.26 35.56 0) (show_name no) (do_not_autoplace no) (effects (font (size 1.27 1.27))))
  (property "Footprint" "" (at 48.26 30.48 0) (hide yes) (show_name no) (do_not_autoplace no) (effects (font (size 1.27 1.27))))
  (property "Datasheet" "" (at 48.26 30.48 0) (hide yes) (show_name no) (do_not_autoplace no) (effects (font (size 1.27 1.27))))
  (property "Description" "Power symbol creates a global label with name \"GND\" , ground" (at 48.26 30.48 0) (hide yes) (show_name no) (do_not_autoplace no) (effects (font (size 1.27 1.27))))
  (pin "1")))
